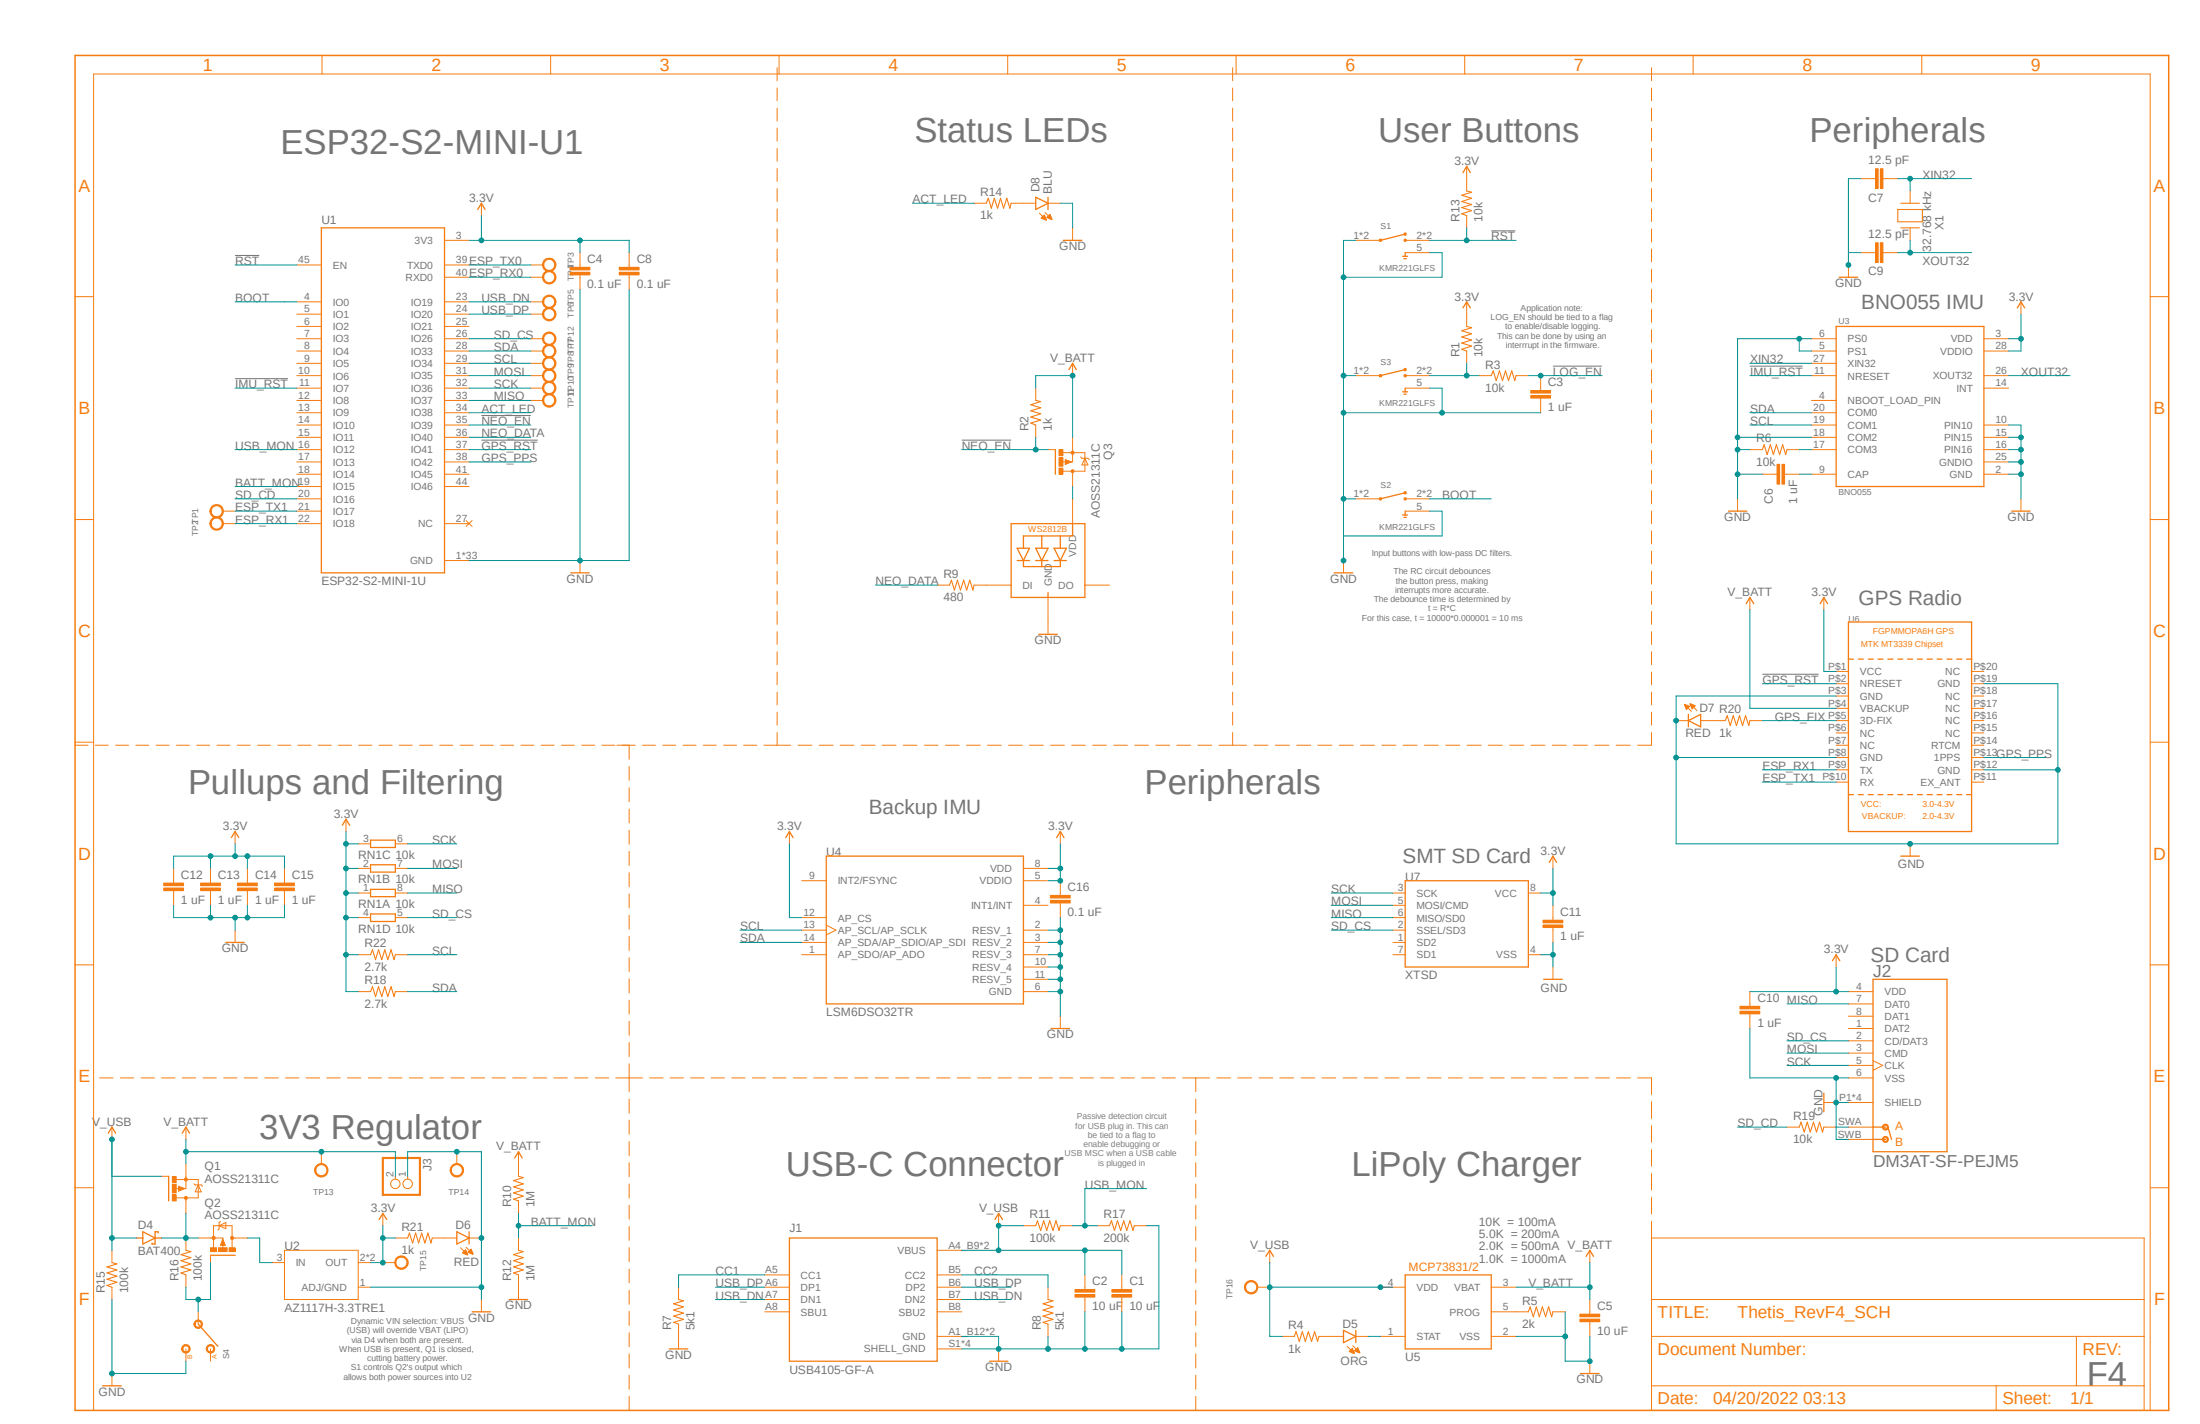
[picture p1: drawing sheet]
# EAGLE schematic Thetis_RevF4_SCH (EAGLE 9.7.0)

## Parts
C1  10 uF  C-EUC0603  [C0603]
C2  10 uF  C-EUC0603  [C0603]
C3  1 uF  C-EUC0603  [C0603]
C4  0.1 uF  C-EUC0603  [C0603]
C5  10 uF  C-EUC0603  [C0603]
C6  1 uF  C-EUC0603  [C0603]
C7  12.5 pF  C-EUC0603  [C0603]
C8  0.1 uF  C-EUC0603  [C0603]
C9  12.5 pF  C-EUC0603  [C0603]
C10  1 uF  C-EUC0603  [C0603]
C11  1 uF  C-EUC0603  [C0603]
C12  1 uF  C-EUC0603  [C0603]
C13  1 uF  C-EUC0603  [C0603]
C14  1 uF  C-EUC0603  [C0603]
C15  1 uF  C-EUC0603  [C0603]
C16  0.1 uF  C-EUC0603  [C0603]
D4  BAT400  BAS40  [SOT23]
D5  ORG  CHIP-ROUND-G_0603  [LEDC1608X65N]
D6  RED  CHIP-ROUND-G_0603  [LEDC1608X65N]
D7  RED  CHIP-FLAT-Y_0603-0.35MM  [LEDC1608X35N]
D8  BLU  CHIP-ROUND-G_0603  [LEDC1608X65N]
J1  USB4105-GF-A  [GCT_USB4105-GF-A]
J2  DM3AT-SF-PEJM5  [HRS_DM3AT-SF-PEJM5]
J3  JST_2PIN  [JSTPH2]
LED1  WS2812B3535  [LED3535]
Q1  AOSS21311C  PMOSFET_BSS84  [SOT23]
Q2  AOSS21311C  PMOSFET_BSS84  [SOT23]
Q3  AOSS21311C  PMOSFET_BSS84  [SOT23]
R1  10k  R-US_R0603  [R0603]
R2  1k  R-US_R0603  [R0603]
R3  10k  R-US_R0603  [R0603]
R4  1k  R-US_R0603  [R0603]
R5  2k  R-US_R0603  [R0603]
R6  10k  R-US_R0603  [R0603]
R7  5k1  R-US_R0603  [R0603]
R8  5k1  R-US_R0603  [R0603]
R9  480  R-US_R0603  [R0603]
R10  1M  R-US_R0603  [R0603]
R11  100k  R-US_R0603  [R0603]
R12  1M  R-US_R0603  [R0603]
R13  10k  R-US_R0603  [R0603]
R14  1k  R-US_R0603  [R0603]
R15  100k  R-US_R0603  [R0603]
R16  100k  R-US_R0603  [R0603]
R17  200k  R-US_R0603  [R0603]
R18  2.7k  R-US_R0603  [R0603]
R19  10k  R-US_R0603  [R0603]
R20  1k  R-US_R0603  [R0603]
R21  1k  R-US_R0603  [R0603]
R22  2.7k  R-US_R0603  [R0603]
RN1  10k  4R-NEXBN8V  [EXBN8V]
S1  KMR221GLFS  [SW_KMR221GLFS]
S2  KMR221GLFS  [SW_KMR221GLFS]
S3  KMR221GLFS  [SW_KMR221GLFS]
S4  CL-SB-12X  [CL-SB-12A]
TP1  TESTPOINT1.5X2.0MM_NOCREAM  [PAD-1.5X2.0]
TP2  TESTPOINT1.5X2.0MM_NOCREAM  [PAD-1.5X2.0]
TP3  TESTPOINT1.5X2.0MM_NOCREAM  [PAD-1.5X2.0]
TP4  TESTPOINT1.5X2.0MM_NOCREAM  [PAD-1.5X2.0]
TP5  TESTPOINT1.5X2.0MM_NOCREAM  [PAD-1.5X2.0]
TP6  TESTPOINT1.5X2.0MM_NOCREAM  [PAD-1.5X2.0]
TP7  TESTPOINT1.5X2.0MM_NOCREAM  [PAD-1.5X2.0]
TP8  TESTPOINT1.5X2.0MM_NOCREAM  [PAD-1.5X2.0]
TP9  TESTPOINT1.5X2.0MM_NOCREAM  [PAD-1.5X2.0]
TP10  TESTPOINT1.5X2.0MM_NOCREAM  [PAD-1.5X2.0]
TP11  TESTPOINT1.5X2.0MM_NOCREAM  [PAD-1.5X2.0]
TP12  TESTPOINT1.5X2.0MM_NOCREAM  [PAD-1.5X2.0]
TP13  TESTPOINT1.5X2.0MM_NOCREAM  [PAD-1.5X2.0]
TP14  TESTPOINT1.5X2.0MM_NOCREAM  [PAD-1.5X2.0]
TP15  TESTPOINT1.5X2.0MM_NOCREAM  [PAD-1.5X2.0]
TP16  TESTPOINT1.5X2.0MM_NOCREAM  [PAD-1.5X2.0]
U1  ESP32-S2-MINI-1U  [XCVR_ESP32-S2-MINI-1U]
U2  AZ1117H-3.3TRE1  AZ1117EH-5.0TRG1  [SOT230P700X180-4N]
U3  BNO055  [LGA28R50P4X10_380X520X100]
U4  LSM6DSO32TR  [PQFN50P300X250X97-14N]
U5  MCP73831/OT  [SOT23-5L]
U6  GPS_FGPMMOPA6H  [FGPMMOPA6H]
U7  XTSD  SMT_SDCARD_8PIN  [LGA8_8X6]
X1  32.768 kHz  RT3215-32.768-12.5-TRRT3215_RAL-L  [RT3215_RAL-L]

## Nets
3.3V: C4.1 C8.1 C10.1 C11.1 C12.1 C13.1 C14.1 C15.1 C16.1 J2.4(VDD) R1.2 R13.2 R18.1 R21.1 R22.1 RN1.1 RN1.2 RN1.3 RN1.4 TP15.P$1 U1.3(3V3) U2.2(OUT) U2.4(OUT) U3.3(VDD) U3.28(VDDIO) U4.5(VDDIO) U4.8(VDD) U4.12(AP_CS) U6.P$1(VCC) U7.8(VCC)
!GPS_RST: U1.37(IO41) U6.P$2(NRESET)
!IMU_RST: U1.11(IO7) U3.11(NRESET)
!LOG_EN: C3.1 R3.2
!NEO_EN: Q3.1(G) R2.1 U1.35(IO39)
!RST: R13.1 S1.2 S1.3 U1.45(EN)
ACT_LED: R14.1 U1.34(IO38)
BATT_MON: R10.1 R12.2 U1.19(IO15)
BOOT: S2.2 S2.3 U1.4(IO0)
CC1: J1.A5(CC1) R7.2
CC2: J1.B5(CC2) R8.2
ESP_RX0: TP4.P$1 U1.40(RXD0)
ESP_RX1: TP2.P$1 U1.22(IO18) U6.P$9(TX)
ESP_TX0: TP3.P$1 U1.39(TXD0)
ESP_TX1: TP1.P$1 U1.21(IO17) U6.P$10(RX)
GND: C1.2 C2.2 C3.2 C4.2 C5.2 C6.1 C7.1 C8.2 C9.1 C10.2 C11.2 C12.2 C13.2 C14.2 C15.2 C16.2 D6.C D7.C D8.C J1.A1_B12(GND) J1.B1_A12(GND) J1.S1(SHELL_GND) J1.S2(SHELL_GND) J1.S3(SHELL_GND) J1.S4(SHELL_GND) J2.6(VSS) J2.P1(SHIELD) J2.P2(SHIELD) J2.P3(SHIELD) J2.P4(SHIELD) J2.SWB(B) J3.1 LED1.4(GND) R5.2 R6.1 R7.1 R8.1 R12.1 R15.1 R17.2 S1.1 S1.4 S1.5 S2.1 S2.4 S2.5 S3.1 S3.4 S3.5 S4.3 TP14.P$1 U1.1(GND) U1.2(GND) U1.30(GND) U1.42(GND) U1.43(GND) U1.46(GND) U1.47(GND) U1.48(GND) U1.49(GND) U1.50(GND) U1.51(GND) U1.52(GND) U1.53(GND) U1.54(GND) U1.55(GND) U1.56(GND) U1.57(GND) U1.58(GND) U1.59(GND) U1.60(GND) U1.61_0(GND) U1.61_1(GND) U1.61_2(GND) U1.61_3(GND) U1.61_4(GND) U1.61_5(GND) U1.61_6(GND) U1.61_7(GND) U1.61_8(GND) U1.62(GND) U1.63(GND) U1.64(GND) U1.65(GND) U2.1(ADJ/GND) U3.2(GND) U3.5(PS1) U3.6(PS0) U3.10(PIN10) U3.15(PIN15) U3.16(PIN16) U3.18(COM2) U3.25(GNDIO) U4.2(RESV_1) U4.3(RESV_2) U4.6(GND) U4.7(RESV_3) U4.10(RESV_4) U4.11(RESV_5) U5.2(VSS) U6.P$3(GND) U6.P$8(GND) U6.P$12(GND) U6.P$19(GND) U7.4(VSS)
GPS_FIX: R20.2 U6.P$5(3D-FIX)
GPS_PPS: U1.38(IO42) U6.P$13(1PPS)
MISO: J2.7(DAT0) RN1.8 TP11.P$1 U1.33(IO37) U7.6(MISO/SD0)
MOSI: J2.3(CMD) RN1.7 TP9.P$1 U1.31(IO35) U7.5(MOSI/CMD)
N$1: Q2.1(G) R16.1 S4.2
N$2: D7.A R20.1
N$3: D8.A R14.2
N$4: R1.1 R3.1 S3.2 S3.3
N$5: LED1.2(VDD) Q3.3(D)
N$6: Q2.3(D) U2.3(IN)
N$7: R6.2 U3.17(COM3)
N$8: LED1.1(DI) R9.2
N$9: C6.2 U3.9(CAP)
N$13: D4.3(C) Q1.3(D) Q2.2(S) R16.2
N$20: D5.A R4.2
N$21: D5.C U5.1(STAT)
N$22: R5.1 U5.5(PROG)
N$23: J2.SWA(A) R19.2
N$24: D6.A R21.2
NEO_DATA: R9.1 U1.36(IO40)
SCK: J2.5(CLK) RN1.6 TP10.P$1 U1.32(IO36) U7.3(SCK)
SCL: R22.2 TP8.P$1 U1.29(IO34) U3.19(COM1) U4.13(AP_SCL/AP_SCLK)
SD_CD: R19.1 U1.20(IO16)
SD_CS: J2.2(CD/DAT3) RN1.5 TP12.P$1 U1.26(IO26) U7.2(SSEL/SD3)
SDA: R18.2 TP7.P$1 U1.28(IO33) U3.20(COM0) U4.14(AP_SDA/AP_SDIO/AP_SDI)
USB_DN: J1.A7(DN1) J1.B7(DN2) TP5.P$1 U1.23(IO19)
USB_DP: J1.A6(DP1) J1.B6(DP2) TP6.P$1 U1.24(IO20)
USB_MON: R11.2 R17.1 U1.16(IO12)
V_BATT: C5.1 J3.2 Q1.2(S) Q3.2(S) R2.2 R10.2 TP13.P$1 U5.3(VBAT) U6.P$4(VBACKUP)
V_USB: C1.1 C2.1 D4.1(A) J1.A4_B9(VBUS) J1.B4_A9(VBUS) Q1.1(G) R4.1 R11.1 R15.2 TP16.P$1 U5.4(VDD)
XIN32: C7.2 U3.27(XIN32) X1.1
XOUT32: C9.2 U3.26(XOUT32) X1.2
Unconnected: J1.A8(SBU1) J1.B8(SBU2) J2.1(DAT2) J2.8(DAT1) LED1.3(DO) S4.1 U1.5(IO1) U1.6(IO2) U1.7(IO3) U1.8(IO4) U1.9(IO5) U1.10(IO6) U1.12(IO8) U1.13(IO9) U1.14(IO10) U1.15(IO11) U1.17(IO13) U1.18(IO14) U1.25(IO21) U1.27(NC) U1.41(IO45) U1.44(IO46) U3.4(NBOOT_LOAD_PIN) U3.14(INT) U4.1(AP_SDO/AP_ADO) U4.4(INT1/INT) U4.9(INT2/FSYNC) U6.P$6(NC) U6.P$7(NC) U6.P$11(EX_ANT) U6.P$14(RTCM) U6.P$15(NC) U6.P$16(NC) U6.P$17(NC) U6.P$18(NC) U6.P$20(NC) U7.1(SD2) U7.7(SD1)

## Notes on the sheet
- Status LEDs | User Buttons | Peripherals
- ESP32-S2-MINI-U1
- BNO055 IMU
- Application note: 
  LOG_EN should be tied to a flag 
  to enable/disable logging.
  This can be done by using an 
  interrrupt in the firmware.
- Input buttons with low-pass DC filters.
  
  The RC circuit debounces
  the button press, making
  interrupts more accurate.
  The debounce time is determined by
  t = R*C
  For this case, t = 10000*0.000001 = 10 ms
- GPS Radio
- Pullups and Filtering | Peripherals
- Backup IMU
- SMT SD Card
- SD Card
- 3V3 Regulator
- Passive detection circuit
  for USB plug in. This can
  be tied to a flag to
  enable debugging or
  USB MSC when a USB cable 
  is plugged in
- USB-C Connector | LiPoly Charger
- 10K  = 100mA
- 5.0K  = 200mA
- 2.0K  = 500mA
- 1.0K  = 1000mA
- Dynamic VIN selection: VBUS
  (USB) will override VBAT (LIPO)
  via D4 when both are present.
  When USB is present, Q1 is closed, 
  cutting battery power.
  S1 controls Q2's output which 
  allows both power sources into U2
- F4

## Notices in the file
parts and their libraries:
SparkFun-PowerSymbols: Licensing: Creative Commons ShareAlike 4.0 International - https://creativecommons.org/licenses/by-sa/4.0
UTL-Lib: COPYRIGHT: Copyright (C) 2022 Ultra Librarian. All rights reserved.
